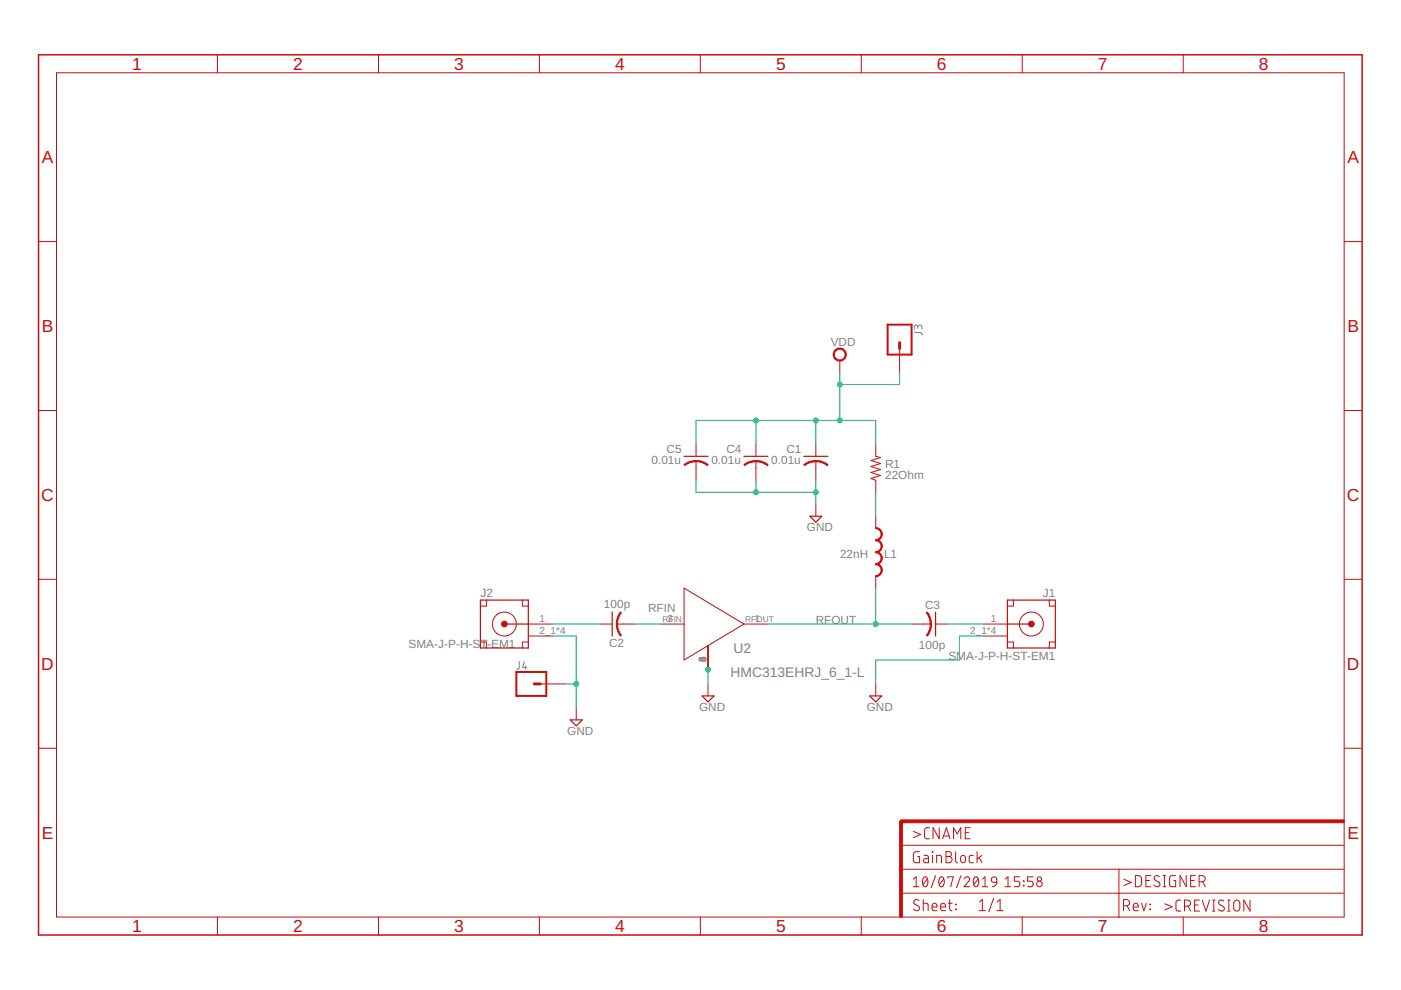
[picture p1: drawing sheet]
<svg xmlns="http://www.w3.org/2000/svg" width="297mm" height="210mm" viewBox="0 0 297 210" stroke-linecap="round" stroke-linejoin="round" font-family="sans-serif">
<path d="M193.9 70.5h1.4l.2 .2v.4M194.6 69.4a.46 .46 0 0 1 .4-.5 .46 .46 0 0 1 .5 .5v.4M194.6 69.6v-.3a.36 .36 0 0 0-.4-.4 .36 .36 0 0 0-.3 .4v.5M110.1 140.3v1.4l-.5 .2M111.2 140.3l-.4 1.2h.9M111.4 141.2v.7" fill="none" stroke="#808080" stroke-width=".21"/>
<g fill="#c90d0c" stroke="#c90d0c" stroke-width=".21">
<path d="M190.7 174.1h.6v20.4h-.6z"/>
<path d="M191 173.8h94v.6h-94z"/>
</g>
<g fill="none" stroke="#c90d0c" stroke-width=".21">
<path d="M12 15.4h273v179h-273zM46.1 11.6v3.8M80.2 11.6v3.8M114.4 11.6v3.8M148.5 11.6v3.8M182.6 11.6v3.8M216.7 11.6v3.8M250.9 11.6v3.8M8.2 51.2h3.8M285 51.2h3.8M178.1 76.5v2.5M190.7 73.9v5.1"/>
<path d="M8.2 87h3.8M147.6 94.2v2.6M147.6 97.8v4M160.3 94.2v2.6M160.3 97.8v4M173 94.2v2.6M173 97.8v4M185.7 94.2v2.6l1 .2-2 .6 2 .7-2 .6 2 .6-2 .7 2 .6-2 .7 1 .3v2.6M285 87h3.8M173 106.9v2.6M185.7 109.5v2.5M8.2 122.8h3.8"/>
<path d="M101.9 136.1h1.2v1.3M103.1 127.2v1.3h-1.2M110.7 127.2v1.3h1.3M112 136.1h-1.3v1.3M112 132.3h5.1M112 134.9h5.1M127.3 132.3h2.5M130.8 132.3h4.1M140 132.3h5M145 124.7l12.7 7.6-12.7 7.6zM150.1 136.9v5.1M157.7 132.3h5.1"/>
<path d="M185.7 122.2v2.5M193.3 132.3h4M198.4 132.3h2.5M208.5 132.3h5.1M208.5 134.9h5.1M213.6 136.1h1.3v1.3M214.9 127.2v1.3h-1.3M222.5 127.2v1.3h1.3M223.8 136.1h-1.3v1.3M285 122.8h3.8M8.2 158.6h3.8M114.6 145h5"/>
<path d="M122.2 150.1v2.5M150.1 145v2.6M185.7 145v2.6M285 158.6h3.8M191 179.2h94M193.7 176.3l1.5 .6-1.5 .7M197.1 175.5h-.8l-.3 .5 .1 1.6 .3 .2h.7M199.1 175.5v2.3l-1.3-2.3v2.3M199.9 177.8l.7-2.3 .8 2.3M200 177.2h1.2M202.2 177.8v-2.3l.7 1.3 .8-1.3v2.3M204.7 176.6h.7"/>
<path d="M205.7 175.5h-1v2.3h1M46.1 194.4v3.8M80.2 194.4v3.8M114.4 194.4v3.8M148.5 194.4v3.8M182.6 194.4v3.8M191 189.4h94M191 184.3h94M193.7 188h1.1M193.7 186.4l.5-.5v2.1M194.8 190.9a.58 .58 0 0 0-.8-.1 .58 .58 0 0 0 0 .9l.7 .4a.59 .59 0 0 1 .1 .9 .59 .59 0 0 1-.9-.1l-.2-.2M195 180.6h-1l-.3 .3v1.5l.3 .5h1v-1.3h-.4"/>
<path d="M195.7 191.5h.8l.2 .2 .1 1.4M195.7 190.7v2.4M195.8 186l.2-.1a.89 .89 0 0 1 .7 1.3v.3a.51 .51 0 0 1-.5 .5 .51 .51 0 0 1-.6-.5v-.8zM195.9 181.4h.7l.2 .4v1.1h-.5a.46 .46 0 0 1-.5-.4 .46 .46 0 0 1 .5-.5h.5M196.6 186.4l-.9 1.1M197.6 192.3h1a.55 .55 0 0 0-.3-.8 .55 .55 0 0 0-.7 .5l.1 1 .9 .1M197.7 180.6l.1 .1zM197.7 181.4v1.5M198.4 185.7l-1 2.5M198.6 182.9v-1.5h.6l.4 .2v1.3M199.3 186l.2-.1a.91 .91 0 0 1 .7 1.3l-.1 .3a.51 .51 0 0 1-.5 .5 .51 .51 0 0 1-.5-.5v-.8zM199.4 192.3h1.1a.55 .55 0 0 0-.4-.8 .55 .55 0 0 0-.7 .5l.1 1 1 .1"/>
<path d="M200.1 186.4l-.9 1.1M200.6 180.6h.6a.52 .52 0 0 1 .5 .5 .52 .52 0 0 1-.5 .5 .66 .66 0 0 1 .7 .7 .66 .66 0 0 1-.7 .6h-.6zM200.6 181.6h.6M201 186.1v-.2h1.1l-.6 2.1M201.1 191.5h.8M201.3 190.7v2l.2 .3 .4 .1M202.6 180.6v1.9l.4 .4M202.6 191.7l.1 .1zM202.6 192.7l.1 .2zM203.7 185.7l-.9 2.5M203.8 181.5l.5-.1a.86 .86 0 0 1 0 1.5h-.4l-.2-.3zM204.4 186.4a.58 .58 0 0 1 .8-.5 .58 .58 0 0 1 .2 .9l-1 1.2h1.2"/>
<path d="M206.4 181.4h-.7l-.2 .4 .1 1 .8 .1M206.6 186l.2-.1a.98 .98 0 0 1 .6 1.6 .51 .51 0 0 1-.5 .5 .51 .51 0 0 1-.5-.5v-.8zM207.2 180.6v2.3M207.4 186.4l-.9 1.1M207.6 193.1h1.3M207.6 181.8l.6 1.1M207.6 191.3l.7-.6v2.4M208.2 181.4l-1 .7M208.3 188h1.1M208.3 186.4l.6-.5v2.1M210.3 186.1l.4-.2 .5 .2 .1 1-1-.2-.1-.3zM210.7 190.5l-1.1 2.8"/>
<path d="M211.3 187.1l-.2 .6-.7 .3M211.4 193.1h1.3M211.4 191.3l.6-.6v2.4M213.1 188h1.2M213.1 186.4l.6-.5v2.1M216.2 185.9h-1.1v.9h.7a.59 .59 0 0 1 .4 .6 .59 .59 0 0 1-.4 .6h-.7M216.7 194.4v3.8M217 186.8l.1 .1zM217 187.7l.1 .1zM219 185.9h-1.1v.9h.7a.59 .59 0 0 1 .4 .6 .59 .59 0 0 1-.4 .6h-.7M237.2 184.3v10.2M238.2 192h.6a.66 .66 0 0 0 .7-.6 .66 .66 0 0 0-.7-.7h-.6v2.4"/>
<path d="M238.3 186.4l1.6 .7-1.6 .6M239 192l.5 1.1M240.3 192.3h1a.55 .55 0 0 0-.3-.8 .55 .55 0 0 0-.7 .5l.1 1 .9 .1M240.7 185.7a1.16 1.16 0 0 1 1.2 .2v1.8a1.16 1.16 0 0 1-1.2 .3zM242 191.5l.5 1.6 .6-1.6M243 186.7h.7M243.8 192.7l.1 .2zM243.8 191.7l.1 .1zM244 185.7h-1v2.3h1M245.8 185.9a.57 .57 0 0 0-.9-.2 .57 .57 0 0 0 .1 .9l.7 .4a.58 .58 0 0 1 0 .9 .58 .58 0 0 1-.8 0l-.3-.2M246.6 185.7h.5M246.6 188h.5"/>
<path d="M246.9 185.7v2.3M247 191.6l1.5 .7-1.5 .6M249.3 185.7h-1l-.3 .3v1.6l.3 .4h1v-1.3h-.4M250.4 190.8l-.8 .1-.3 .5 .1 1.6 .3 .1 .7 .1M250.9 194.4v3.8M251.1 192.1h.7a.65 .65 0 0 0 .6-.6 .65 .65 0 0 0-.6-.7h-.7v2.4M251.5 185.7v2.3l-1.3-2.3v2.3M251.9 192.1l.5 1.1M252.4 186.7h.8M253.3 191.9h.8M253.5 185.7h-1.1v2.3h1.1M254.2 187a1.16 1.16 0 0 0 1.2-.3l.1-.4-.1-.4a1.16 1.16 0 0 0-1.2-.2v2.3"/>
<path d="M254.3 190.8h-1v2.4h1M254.9 190.8l.8 2.4 .8-2.4M255 187l.5 1M257.1 193.2h.5M257.1 190.8h.5M257.3 190.8v2.4M259.5 191a.58 .58 0 0 0-.9-.1 .58 .58 0 0 0 0 .9l.7 .4a.58 .58 0 0 1 .1 .9 .58 .58 0 0 1-.9-.1l-.2-.2M260.3 193.2h.5M260.3 190.8h.5M260.5 190.8v2.4M261.7 191.1a.66 .66 0 0 1 .7-.2 .66 .66 0 0 1 .5 .6v1a.65 .65 0 0 1-.7 .7 .65 .65 0 0 1-.6-.7zM265 190.8v2.4l-1.3-2.4v2.4"/>
<circle cx="106.9" cy="132.3" r="2.54"/>
<circle cx="218.7" cy="132.3" r="2.54"/>
<circle cx="220.4" cy="187.4" r=".58"/>
<circle cx="220.4" cy="186.4" r=".48"/>
</g>
<path d="M190.7 72.6v1.3M113.3 145h1.3M192.3 174.1h-1.3v1.3" fill="none" stroke="#c90d0c" stroke-width=".61"/>
<path d="M8.2 11.6h280.6v186.6h-280.6z" fill="none" stroke="#c90d0c" stroke-width=".32"/>
<g fill="none" stroke="#c90d0c" stroke-width=".25">
<path d="M145 96.8h5.1M157.7 96.8h5.1M170.4 96.8h5.1M171.7 109.5h2.5l-1.2 1.2zM101.9 127.2h10.1v10.2h-10.1zM106.9 132.3h5.1M129.8 129.8v5.1M198.4 129.8v5.1M213.6 127.2h10.2v10.2h-10.2zM213.6 132.3h5.1M120.9 152.6h2.5l-1.2 1.3zM148.8 147.6h2.6l-1.3 1.2z"/>
<path d="M184.4 147.6h2.5l-1.2 1.2z"/>
</g>
<g fill="#c90d0c" stroke="#c90d0c" stroke-width=".21">
<path d="M185.7 111.9a1.41 1.41 0 0 1 1.4 1.4h-.3l-.4-.9-.7-.3z" fill-rule="evenodd"/>
<path d="M185.7 114.4l.7-.2 .4-.9h.3a1.41 1.41 0 0 1-1.4 1.4z" fill-rule="evenodd"/>
<path d="M185.7 114.4a1.41 1.41 0 0 1 1.4 1.4h-.3l-.4-.9-.7-.2z" fill-rule="evenodd"/>
<path d="M185.7 116.9l.7-.2 .4-.9h.3a1.41 1.41 0 0 1-1.4 1.4z" fill-rule="evenodd"/>
<path d="M185.7 116.9a1.41 1.41 0 0 1 1.4 1.4h-.3l-.4-.8-.7-.3z" fill-rule="evenodd"/>
<path d="M185.7 119.5l.7-.3 .4-.9h.3a1.41 1.41 0 0 1-1.4 1.4z" fill-rule="evenodd"/>
<path d="M185.7 119.5a1.41 1.41 0 0 1 1.4 1.4h-.3l-.4-.9-.7-.3z" fill-rule="evenodd"/>
<path d="M185.7 122l.7-.2 .4-.9h.3a1.41 1.41 0 0 1-1.4 1.4z" fill-rule="evenodd"/>
<path d="M173 97.6l1.3 .3 1.2 .6-.1 .2-1.4-.7-1-.1z" fill-rule="evenodd"/>
<path d="M170.4 98.5l1.2-.6 1.4-.3v.3l-1.5 .3-.9 .5z" fill-rule="evenodd"/>
<path d="M177 74.2a1.4 1.4 0 0 1 2.2 .2 1.4 1.4 0 0 1-.7 2.1 1.4 1.4 0 0 1-1.8-1.3h.2a1.14 1.14 0 0 1 1.7-1 1.14 1.14 0 0 1 .1 1.9 1.14 1.14 0 0 1-1.8-.6v-.3h-.2z" fill-rule="evenodd"/>
<path d="M131.6 129.8l.1 .1-.6 1.4-.2 1h-.2l.2-1.3z" fill-rule="evenodd"/>
<path d="M130.7 132.3h.2l.2 1 .6 1.4-.1 .2-.7-1.3z" fill-rule="evenodd"/>
<path d="M197.2 132.3h.3l-.1 .8-.3 1.1-.5 .7-.2-.2 .7-1.4z" fill-rule="evenodd"/>
<path d="M196.4 129.9l.2-.1 .5 .7 .3 1 .1 .8h-.3l-.1-1z" fill-rule="evenodd"/>
<path d="M160.3 97.6l1.3 .3 1.2 .6-.1 .2-1.4-.7-1-.1z" fill-rule="evenodd"/>
<path d="M157.7 98.5l1.2-.6 1.4-.3v.3l-1.5 .3-.9 .5z" fill-rule="evenodd"/>
<path d="M147.6 97.6l1.3 .3 1.2 .6-.1 .2-.9-.5-1.5-.3z" fill-rule="evenodd"/>
<path d="M145 98.5l1.2-.6 1.4-.3v.3l-1.5 .3-.9 .5z" fill-rule="evenodd"/>
<circle cx="218.7" cy="132.3" r=".62"/>
<circle cx="106.9" cy="132.3" r=".62"/>
</g>
<path d="M188.2 68.8h5.1v6.4h-5.1zM109.5 142.5h6.3v5.1h-6.3z" fill="none" stroke="#c90d0c" stroke-width=".42"/>
<g fill="none" stroke="#0dab76" stroke-width=".21">
<path d="M178.1 79v10.1M190.7 79v2.5h-12.6M147.6 94.2v-5.1h38.1v5.1M160.3 89.1v5.1M173 89.1v5.1M147.6 101.8v2.6h25.4M160.3 101.8v2.6M173 101.8v5.1M185.7 104.4v5.1M117.1 132.3h10.2M117.1 134.9h5.1v15.2M134.9 132.3h5.1"/>
<path d="M162.8 132.3h30.5M185.7 124.7v7.6M200.9 132.3h7.6M208.5 134.9h-5.1v5h-17.7v5.1M119.6 145h2.6M150.1 142v3"/>
</g>
<g fill="#0dab76" stroke="#0dab76" stroke-width=".21">
<circle cx="185.7" cy="132.3" r=".51"/>
<circle cx="173" cy="104.4" r=".51"/>
<circle cx="160.3" cy="104.4" r=".51"/>
<circle cx="150.1" cy="142" r=".51"/>
<circle cx="122.2" cy="145" r=".51"/>
<circle cx="178.1" cy="89.1" r=".51"/>
<circle cx="173" cy="89.1" r=".51"/>
<circle cx="160.3" cy="89.1" r=".51"/>
<circle cx="178.1" cy="81.5" r=".51"/>
</g>
<g font-size="3.7" fill="#c90d0c">
<text x="28" y="14.8">1</text>
<text x="62.2" y="14.8">2</text>
<text x="96.3" y="14.8">3</text>
<text x="130.4" y="14.8">4</text>
<text x="164.5" y="14.8">5</text>
<text x="198.7" y="14.8">6</text>
<text x="232.8" y="14.8">7</text>
<text x="266.9" y="14.8">8</text>
<text x="8.9" y="34.6">A</text>
<text x="285.7" y="34.6">A</text>
<text x="8.9" y="70.4">B</text>
<text x="285.7" y="70.4">B</text>
<text x="8.7" y="106.2">C</text>
<text x="285.6" y="106.2">C</text>
<text x="8.7" y="142">D</text>
<text x="285.6" y="142">D</text>
<text x="8.9" y="177.8">E</text>
<text x="285.7" y="177.8">E</text>
<text x="28" y="197.6">1</text>
<text x="62.2" y="197.6">2</text>
<text x="96.3" y="197.6">3</text>
<text x="130.4" y="197.6">4</text>
<text x="164.5" y="197.6">5</text>
<text x="198.7" y="197.6">6</text>
<text x="232.8" y="197.6">7</text>
<text x="266.9" y="197.6">8</text>
</g>
<g font-size="2.9" fill="#808080">
<text x="154.9" y="143.5">HMC313EHRJ_6_1-L</text>
<text x="155.5" y="138.4">U2</text>
</g>
<g font-size="2.5" fill="#808080">
<text x="176.1" y="73.3">VDD</text>
<text x="138.1" y="98.5">0.01u</text>
<text x="141.3" y="96.1">C5</text>
<text x="150.8" y="98.5">0.01u</text>
<text x="154" y="96.1">C4</text>
<text x="163.5" y="98.5">0.01u</text>
<text x="166.7" y="96.1">C1</text>
<text x="187.6" y="99.2">R1</text>
<text x="187.7" y="101.7">22Ohm</text>
<text x="171.1" y="112.6">GND</text>
<text x="178.1" y="118.2">22nH</text>
<text x="187.4" y="118.2">L1</text>
<text x="101.9" y="126.6">J2</text>
<text x="128" y="129">100p</text>
<text x="137.4" y="129.8">RFIN</text>
<text x="196.2" y="129.2">C3</text>
<text x="221.1" y="126.6">J1</text>
<text x="86.6" y="137.4">SMA-J-P-H-ST-EM1</text>
<text x="129.1" y="137.1">C2</text>
<text x="173" y="132.3">RFOUT</text>
<text x="194.8" y="137.6">100p</text>
<text x="201.1" y="139.9">SMA-J-P-H-ST-EM1</text>
<text x="120.3" y="155.8">GND</text>
<text x="148.2" y="150.7">GND</text>
<text x="183.8" y="150.7">GND</text>
</g>
<g font-size="2.1" fill="#808080">
<text x="114.4" y="132">1</text>
<text x="141.5" y="132">3</text>
<text x="160.1" y="132">1</text>
<text x="210.1" y="132">1</text>
<text x="114.4" y="134.5">2_1*4</text>
<text x="205.7" y="134.5">2_1*4</text>
<text x="149.8" y="140.4" transform="rotate(-90 149.8 140.4)">2</text>
<text x="149.8" y="140.4" transform="rotate(-90 149.8 140.4)">4</text>
<text x="149.8" y="140.4" transform="rotate(-90 149.8 140.4)">5</text>
<text x="149.8" y="140.4" transform="rotate(-90 149.8 140.4)">6</text>
</g>
<g font-size="1.8" fill="#808080">
<text x="140.5" y="131.8">RFIN</text>
<text x="158" y="131.8">RFOUT</text>
</g>
</svg>
